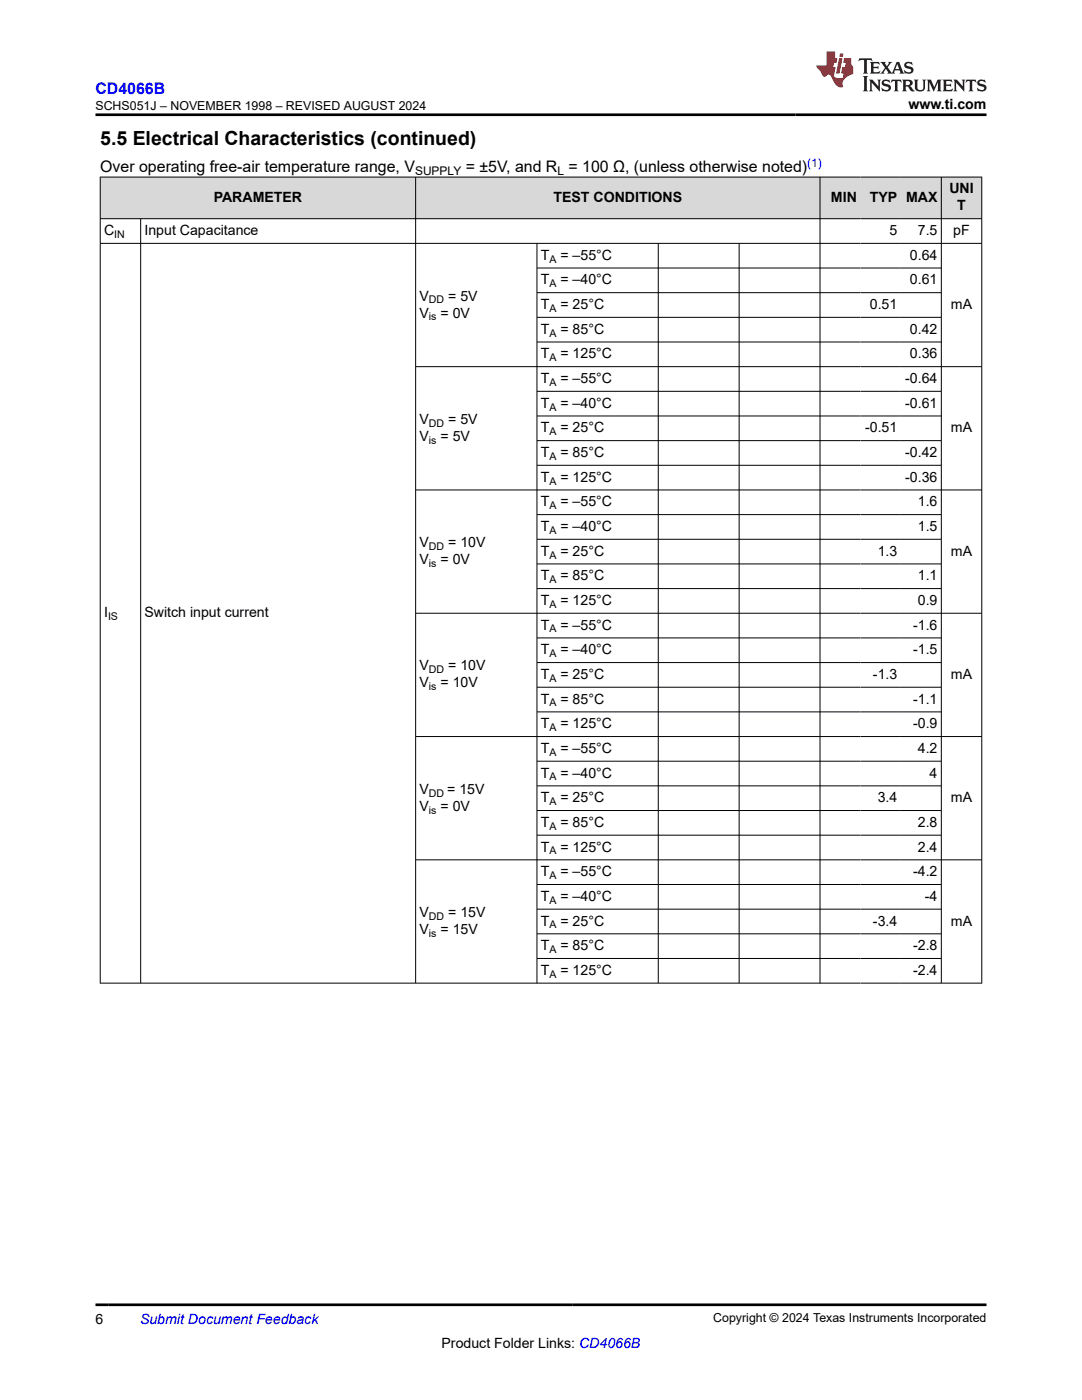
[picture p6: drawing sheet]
<svg xmlns="http://www.w3.org/2000/svg" width="216mm" height="279mm" viewBox="0 0 216 279" stroke-linecap="round" stroke-linejoin="round" font-family="sans-serif">
<g fill="#d8d8d8">
<path d="M20 35.3h175.9v8.3h-175.9z" fill-rule="evenodd"/>
<path d="M20.1 35.4h62.8v8.2h-62.8z" fill-rule="evenodd"/>
<path d="M83 35.4h80.6v8.2h-80.6z" fill-rule="evenodd"/>
<path d="M163.7 35.4h8v8.2h-8z" fill-rule="evenodd"/>
<path d="M171.7 35.4h8.1v8.2h-8.1z" fill-rule="evenodd"/>
<path d="M179.8 35.4h8v8.2h-8z" fill-rule="evenodd"/>
<path d="M187.9 35.4h7.9v8.2h-7.9z" fill-rule="evenodd"/>
</g>
<g fill="none" stroke="#000" stroke-width=".2">
<path d="M19.9 35.3h176.1M20 35.3v161M82.9 35.3v161M163.6 35.3v161M187.8 35.3v161M195.9 35.3v161M19.9 43.6h176.1M19.9 48.6h176.1M28.1 43.6v152.7M107.1 48.6v147.7M107.1 53.5h80.8M107.1 58.4h80.8"/>
<path d="M131.3 48.6v147.7M147.5 48.6v147.7M82.9 73.2h113.1M107.1 63.3h80.8M107.1 68.3h80.8M107.1 78.1h80.8M82.9 97.8h113.1M107.1 83h80.8M107.1 87.9h80.8M107.1 92.9h80.8M107.1 102.7h80.8M107.1 107.6h80.8"/>
<path d="M107.1 112.5h80.8M107.1 117.5h80.8M82.9 122.4h113.1M107.1 127.3h80.8M107.1 132.2h80.8M107.1 137.2h80.8M82.9 147h113.1M107.1 142.1h80.8M107.1 151.9h80.8M107.1 156.8h80.8M82.9 171.6h113.1M107.1 161.8h80.8"/>
<path d="M107.1 166.7h80.8M107.1 176.5h80.8M19.9 196.2h176.1M107.1 181.4h80.8M107.1 186.4h80.8M107.1 191.3h80.8"/>
</g>
<path d="M171.5 11.6l-.2 .6 .5-.2h.6v.1v2.2l-.2 .4h1l-.2-.4v-2.2v-.1h.5l.6 .2-.2-.6zM173.6 12.4l.2 .3v1.6l-.2 .4h1.9l.1-.6a1.08 1.08 0 0 1-1.3 .2v-.7h.6l.4 .2v-.7l-.4 .2h-.6v-.5l.2-.2a1 1 0 0 1 1 .3l-.1-.5zM175.7 12.4l.9 1.1-1 1.2h.9l-.2-.2 .5-.8 .4 .8-.2 .2h1.6l-.2-.2 .2-.5h.9l.1 .5-.1 .2h.9l-.2-.4-.8-1.9h-.5l-.9 2.1-.9-1.1 .9-1h-.8l.2 .2-.4 .6-.4-.6 .2-.2zM179 12.8l.4 1h-.7zM180.7 12.5a.65 .65 0 0 0-.2 .7 .65 .65 0 0 0 .6 .5l.6 .1 .1 .3a.79 .79 0 0 1-.7 .4 .79 .79 0 0 1-.7-.5l.1 .7 .2-.1a.93 .93 0 0 0 1.1 0 .93 .93 0 0 0 .4-.9 1.46 1.46 0 0 0-1.2-.6l-.1-.3a1.09 1.09 0 0 1 1.2 .2l-.2-.6-.1 .1-.5-.2zM172.2 15.2l.2 .4v2.2l-.2 .4h1l-.2-.4v-2.2l.2-.4zM173.4 15.9l.2 .4v1.5l-.2 .4h.8l-.3-.4 .1-1.3 1.6 1.8v-2l.2-.4h-.7l.1 .2 .1 1.1-1.2-1.3zM176.2 16a.65 .65 0 0 0-.2 .8 .65 .65 0 0 0 .6 .4l.6 .2 .1 .2a.79 .79 0 0 1-.7 .4 .79 .79 0 0 1-.7-.5l.1 .7 .2-.1a.93 .93 0 0 0 1.1 .1 .93 .93 0 0 0 .4-1 1.46 1.46 0 0 0-1.2-.5l-.1-.4a1.09 1.09 0 0 1 1.2 .2l-.1-.6-.2 .1-.5-.1zM177.9 15.9l-.1 .6a.63 .63 0 0 1 .8-.3v1.6l-.3 .4h1l-.2-.4v-1.6a.66 .66 0 0 1 .8 .3l-.1-.6zM180 15.9l.2 .4v1.5l-.2 .4h1l-.2-.2-.1-.7h.5l.1 .2a.79 .79 0 0 0 1.2 .6l-1-.9a.61 .61 0 0 0 .6-.6 .61 .61 0 0 0-.5-.7zM180.8 16.2h.1a.47 .47 0 0 1 .5 .1 .47 .47 0 0 1 .1 .5l-.1 .1-.7 .1zM182.3 15.9l.2 .2a2.27 2.27 0 0 0 .4 2 1.04 1.04 0 0 0 1.7-.7v-1.3l.2-.2h-.8l.2 .4v1.1a.6 .6 0 0 1-.6 .6 .6 .6 0 0 1-.6-.6v-1.1l.3-.4zM184.9 15.9l.2 .4v1.5l-.2 .4h.8l-.3-.4v-1.4l.9 1.9 .9-1.9v1.4l-.3 .4h1l-.2-.4v-1.5l.2-.4h-.8l-.7 1.5-.6-1.5zM188.1 15.9l.2 .4v1.5l-.2 .4h1.9l.1-.6a1.09 1.09 0 0 1-1.3 .2v-.7h.6l.4 .2v-.6l-.4 .2h-.6v-.6l.2-.1a1.01 1.01 0 0 1 1 .3l-.1-.6zM190.2 15.9l.3 .4v1.5l-.3 .4h.8l-.2-.4v-1.3l1.6 1.8v-2l.2-.4h-.7l.2 .2v1.1l-1.2-1.3zM192.8 15.9l-.1 .6a.63 .63 0 0 1 .8-.3v1.6l-.3 .4h1l-.2-.4v-1.6a.66 .66 0 0 1 .8 .3l-.1-.6zM195.2 16a.65 .65 0 0 0-.2 .8 .65 .65 0 0 0 .6 .4l.6 .2 .2 .2a.79 .79 0 0 1-.7 .4 .79 .79 0 0 1-.7-.5l.1 .7 .2-.1a.93 .93 0 0 0 1 .1 .93 .93 0 0 0 .5-1 1.46 1.46 0 0 0-1.3-.5v-.4a1.09 1.09 0 0 1 1.2 .2l-.2-.6-.2 .1-.5-.1z" fill="#231f20"/>
<path d="M164.9 10.3v2.7h-2l.1 .4 .8 1a.95 .95 0 0 0 1 .9 .59 .59 0 0 1 .5-.4 .59 .59 0 0 1 .5 .3l.4 .8a1.59 1.59 0 0 0 2.1 1.4 1.61 1.61 0 0 1 1-2.3l1-.3-.1-1.5a1.59 1.59 0 0 1-.3-1.7h-1.5l-.2 .9h.6l-.2 .9h-.5l-.2 .9v.3l.4 .1-.1 .9h-.7a.73 .73 0 0 1-1-.7l.3-1.5h-.5l.1-.9h.5l.2-.9h-.5v-1.3zM167.4 11.6l-.6 3.1h.7l.6-3.1zM167.6 10.7l-.1 .6h.7l.1-.6z" fill="#ed1c24"/>
<path d="M19 22.9h177.8M19 260.4h177.8" fill="none" stroke="#000" stroke-width=".53"/>
<text font-size="3.9" x="20" y="28.8">5.5 Electrical Characteristics (continued)</text>
<text font-size="3.2" fill="#00f" x="19" y="18.7">CD4066B</text>
<g font-size="3.2">
<text x="20" y="34.3">Over operating free-air temperature range, V</text>
<text x="92.9" y="34.3">= ±5V, and R = 100 Ω, (unless otherwise noted)</text>
</g>
<g font-size="2.8">
<text x="181.3" y="21.8">www.ti.com</text>
<text x="42.6" y="40.3">PARAMETER</text>
<text x="110.4" y="40.3">TEST CONDITIONS</text>
<text x="165.8" y="40.3">MIN</text>
<text x="173.6" y="40.3">TYP</text>
<text x="180.8" y="40.3">MAX</text>
<text x="189.4" y="38.6">UNI</text>
<text x="191" y="42">T</text>
<text x="20.8" y="46.9">C</text>
<text x="28.8" y="46.9">Input Capacitance</text>
<text x="177.5" y="46.9">5</text>
<text x="183.1" y="46.9">7.5</text>
<text x="190.2" y="46.9">pF</text>
<text x="107.9" y="51.8">T</text>
<text x="111.8" y="51.8">= –55°C</text>
<text x="181.6" y="51.8">0.64</text>
<text x="83.7" y="60">V</text>
<text x="89.4" y="60">= 5V</text>
<text x="107.9" y="56.8">T</text>
<text x="111.8" y="56.8">= –40°C</text>
<text x="181.6" y="56.8">0.61</text>
<text x="83.7" y="63.4">V</text>
<text x="87.9" y="63.4">= 0V</text>
<text x="107.9" y="61.7">T</text>
<text x="111.8" y="61.7">= 25°C</text>
<text x="173.6" y="61.7">0.51</text>
<text x="189.7" y="61.7">mA</text>
<text x="107.9" y="66.6">T</text>
<text x="107.9" y="71.5">T</text>
<text x="111.8" y="66.6">= 85°C</text>
<text x="111.8" y="71.5">= 125°C</text>
<text x="181.6" y="66.6">0.42</text>
<text x="181.6" y="71.5">0.36</text>
<text x="107.9" y="76.4">T</text>
<text x="111.8" y="76.4">= –55°C</text>
<text x="180.6" y="76.4">-0.64</text>
<text x="107.9" y="81.4">T</text>
<text x="111.8" y="81.4">= –40°C</text>
<text x="180.6" y="81.4">-0.61</text>
<text x="83.7" y="84.6">V</text>
<text x="83.7" y="88">V</text>
<text x="87.9" y="88">= 5V</text>
<text x="89.4" y="84.6">= 5V</text>
<text x="107.9" y="86.3">T</text>
<text x="111.8" y="86.3">= 25°C</text>
<text x="172.6" y="86.3">-0.51</text>
<text x="189.7" y="86.3">mA</text>
<text x="107.9" y="91.2">T</text>
<text x="111.8" y="91.2">= 85°C</text>
<text x="180.6" y="91.2">-0.42</text>
<text x="107.9" y="96.1">T</text>
<text x="107.9" y="101.1">T</text>
<text x="111.8" y="96.1">= 125°C</text>
<text x="111.8" y="101.1">= –55°C</text>
<text x="180.6" y="96.1">-0.36</text>
<text x="183.1" y="101.1">1.6</text>
<text x="107.9" y="106">T</text>
<text x="111.8" y="106">= –40°C</text>
<text x="183.1" y="106">1.5</text>
<text x="83.7" y="109.2">V</text>
<text x="83.7" y="112.6">V</text>
<text x="87.9" y="112.6">= 0V</text>
<text x="89.4" y="109.2">= 10V</text>
<text x="107.9" y="110.9">T</text>
<text x="111.8" y="110.9">= 25°C</text>
<text x="175.1" y="110.9">1.3</text>
<text x="189.7" y="110.9">mA</text>
<text x="107.9" y="115.8">T</text>
<text x="111.8" y="115.8">= 85°C</text>
<text x="183.1" y="115.8">1.1</text>
<text x="20.8" y="123.2">I</text>
<text x="28.8" y="123.2">Switch input current</text>
<text x="107.9" y="120.7">T</text>
<text x="107.9" y="125.7">T</text>
<text x="111.8" y="120.7">= 125°C</text>
<text x="111.8" y="125.7">= –55°C</text>
<text x="182.2" y="125.7">-1.6</text>
<text x="183.1" y="120.7">0.9</text>
<text x="107.9" y="130.6">T</text>
<text x="111.8" y="130.6">= –40°C</text>
<text x="182.2" y="130.6">-1.5</text>
<text x="83.7" y="133.8">V</text>
<text x="83.7" y="137.2">V</text>
<text x="87.9" y="137.2">= 10V</text>
<text x="89.4" y="133.8">= 10V</text>
<text x="107.9" y="135.5">T</text>
<text x="111.8" y="135.5">= 25°C</text>
<text x="174.2" y="135.5">-1.3</text>
<text x="189.7" y="135.5">mA</text>
<text x="107.9" y="140.4">T</text>
<text x="111.8" y="140.4">= 85°C</text>
<text x="182.2" y="140.4">-1.1</text>
<text x="107.9" y="145.3">T</text>
<text x="111.8" y="145.3">= 125°C</text>
<text x="182.2" y="145.3">-0.9</text>
<text x="107.9" y="150.3">T</text>
<text x="107.9" y="155.2">T</text>
<text x="111.8" y="150.3">= –55°C</text>
<text x="111.8" y="155.2">= –40°C</text>
<text x="183.1" y="150.3">4.2</text>
<text x="185.5" y="155.2">4</text>
<text x="83.7" y="158.4">V</text>
<text x="83.7" y="161.8">V</text>
<text x="87.9" y="161.8">= 0V</text>
<text x="89.2" y="158.4">= 15V</text>
<text x="107.9" y="160.1">T</text>
<text x="111.8" y="160.1">= 25°C</text>
<text x="175.1" y="160.1">3.4</text>
<text x="189.7" y="160.1">mA</text>
<text x="107.9" y="165">T</text>
<text x="111.8" y="165">= 85°C</text>
<text x="183.1" y="165">2.8</text>
<text x="107.9" y="170">T</text>
<text x="111.8" y="170">= 125°C</text>
<text x="183.1" y="170">2.4</text>
<text x="107.9" y="174.9">T</text>
<text x="107.9" y="179.8">T</text>
<text x="111.8" y="174.9">= –55°C</text>
<text x="111.8" y="179.8">= –40°C</text>
<text x="182.2" y="174.9">-4.2</text>
<text x="184.6" y="179.8">-4</text>
<text x="83.7" y="183">V</text>
<text x="89.4" y="183">= 15V</text>
<text x="107.9" y="184.7">T</text>
<text x="111.8" y="184.7">= 25°C</text>
<text x="174.2" y="184.7">-3.4</text>
<text x="189.7" y="184.7">mA</text>
<text x="83.7" y="186.4">V</text>
<text x="87.9" y="186.4">= 15V</text>
<text x="107.9" y="189.6">T</text>
<text x="111.8" y="189.6">= 85°C</text>
<text x="182.2" y="189.6">-2.8</text>
<text x="107.9" y="194.6">T</text>
<text x="111.8" y="194.6">= 125°C</text>
<text x="182.2" y="194.6">-2.4</text>
<text x="19" y="264.2">6</text>
<text x="88.1" y="269">Product Folder Links: CD4066B</text>
</g>
<text font-size="2.8" fill="#00f" x="27.9" y="264.2">Submit Document Feedback</text>
<g font-size="2.5">
<text x="19.1" y="21.9">SCHS051J – NOVEMBER 1998 – REVISED AUGUST 2024</text>
<text x="142.3" y="263.9">Copyright © 2024 Texas Instruments Incorporated</text>
</g>
<g font-size="2.4">
<text x="82.8" y="34.9">SUPPLY</text>
<text x="111.2" y="34.9">L</text>
</g>
<text font-size="2.4" fill="#00f" x="161.1" y="33.2">(1)</text>
<g font-size="2.1">
<text x="22.8" y="47.5">IN</text>
<text x="109.6" y="52.4">A</text>
<text x="109.6" y="57.3">A</text>
<text x="85.6" y="60.6">DD</text>
<text x="85.6" y="63.9">is</text>
<text x="109.6" y="62.2">A</text>
<text x="109.6" y="67.2">A</text>
<text x="109.6" y="72.1">A</text>
<text x="109.6" y="77">A</text>
<text x="109.6" y="81.9">A</text>
<text x="85.6" y="85.2">DD</text>
<text x="85.6" y="88.5">is</text>
<text x="109.6" y="86.9">A</text>
<text x="109.6" y="91.8">A</text>
<text x="109.6" y="96.7">A</text>
<text x="109.6" y="101.6">A</text>
<text x="109.6" y="106.5">A</text>
<text x="85.6" y="109.8">DD</text>
<text x="85.6" y="113.2">is</text>
<text x="109.6" y="111.5">A</text>
<text x="109.6" y="116.4">A</text>
<text x="21.6" y="123.8">IS</text>
<text x="109.6" y="121.3">A</text>
<text x="109.6" y="126.2">A</text>
<text x="109.6" y="131.1">A</text>
<text x="85.6" y="134.4">DD</text>
<text x="85.6" y="137.8">is</text>
<text x="109.6" y="136.1">A</text>
<text x="109.6" y="141">A</text>
<text x="109.6" y="145.9">A</text>
<text x="109.6" y="150.8">A</text>
<text x="109.6" y="155.8">A</text>
<text x="85.6" y="159">DD</text>
<text x="109.6" y="160.7">A</text>
<text x="85.6" y="162.4">is</text>
<text x="109.6" y="165.6">A</text>
<text x="109.6" y="170.5">A</text>
<text x="109.6" y="175.4">A</text>
<text x="85.6" y="183.6">DD</text>
<text x="109.6" y="180.4">A</text>
<text x="109.6" y="185.3">A</text>
<text x="85.6" y="187">is</text>
<text x="109.6" y="190.2">A</text>
<text x="109.6" y="195.1">A</text>
</g>
</svg>
